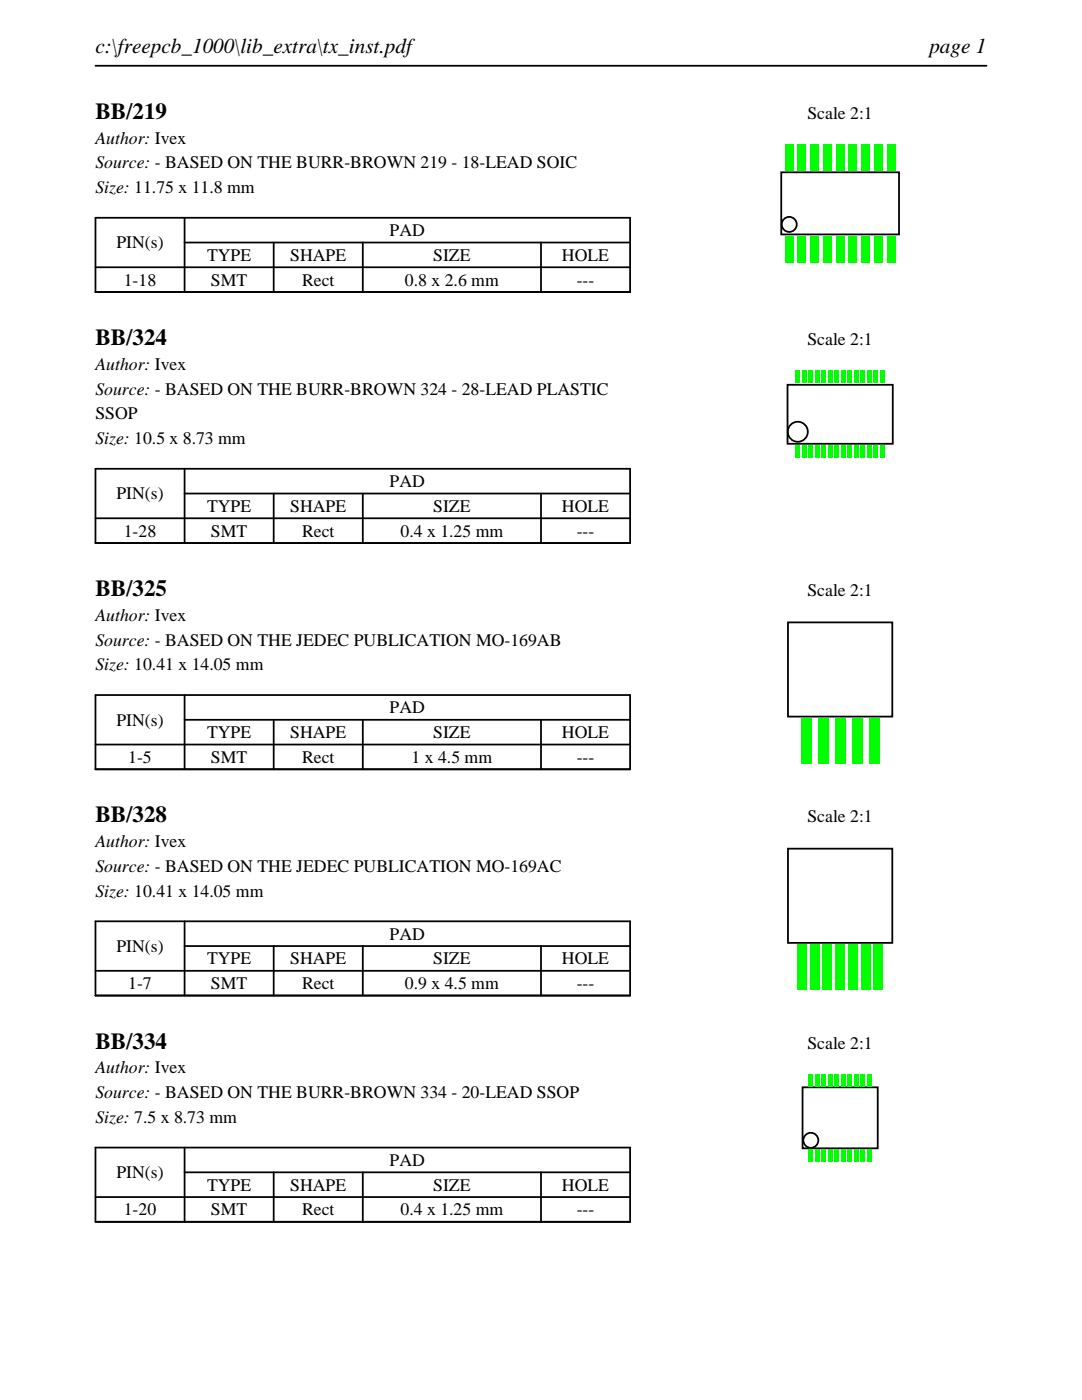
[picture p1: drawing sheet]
<svg xmlns="http://www.w3.org/2000/svg" width="216mm" height="279mm" viewBox="0 0 216 279" stroke-linecap="round" stroke-linejoin="round" font-family="sans-serif">
<path d="M19 13.1h177.8M19 43.5h106.7v14.8h-106.7zM19 53.3h106.7M36.8 48.4h88.9M36.8 43.5v14.8M54.6 48.4v9.9M72.4 48.4v9.9M107.9 48.4v9.9" fill="none" stroke="#000" stroke-width=".35"/>
<g fill="none" stroke="#000" stroke-width=".36">
<path d="M155.9 34.4h23.5v12.4h-23.5z"/>
<circle cx="157.5" cy="44.8" r="1.5"/>
</g>
<g fill="#0f0">
<path d="M156.7 47.2h1.6v5.2h-1.6z"/>
<path d="M159.2 47.2h1.6v5.2h-1.6z"/>
<path d="M161.8 47.2h1.6v5.2h-1.6z"/>
<path d="M164.3 47.2h1.6v5.2h-1.6z"/>
<path d="M166.8 47.2h1.6v5.2h-1.6z"/>
<path d="M169.4 47.2h1.6v5.2h-1.6z"/>
<path d="M171.9 47.2h1.6v5.2h-1.6z"/>
<path d="M174.5 47.2h1.6v5.2h-1.6z"/>
<path d="M177 47.2h1.6v5.2h-1.6z"/>
<path d="M177 28.8h1.6v5.2h-1.6z"/>
<path d="M174.5 28.8h1.6v5.2h-1.6z"/>
<path d="M171.9 28.8h1.6v5.2h-1.6z"/>
<path d="M169.4 28.8h1.6v5.2h-1.6z"/>
<path d="M166.8 28.8h1.6v5.2h-1.6z"/>
<path d="M164.3 28.8h1.6v5.2h-1.6z"/>
<path d="M161.8 28.8h1.6v5.2h-1.6z"/>
<path d="M159.2 28.8h1.6v5.2h-1.6z"/>
<path d="M156.7 28.8h1.6v5.2h-1.6z"/>
</g>
<path d="M19 93.6h106.7v14.8h-106.7zM36.8 98.5h88.9M36.8 93.6v14.8M54.6 98.5v9.9M72.4 98.5v9.9M107.9 98.5v9.9M19 103.4h106.7" fill="none" stroke="#000" stroke-width=".35"/>
<g fill="none" stroke="#000" stroke-width=".36">
<path d="M157.1 76.8h21v11.8h-21z"/>
<circle cx="159.2" cy="86.2" r="2"/>
</g>
<g fill="#0f0">
<path d="M158.8 88.9h.8v2.5h-.8z"/>
<path d="M160.1 88.9h.8v2.5h-.8z"/>
<path d="M161.4 88.9h.8v2.5h-.8z"/>
<path d="M162.7 88.9h.8v2.5h-.8z"/>
<path d="M164 88.9h.8v2.5h-.8z"/>
<path d="M165.3 88.9h.8v2.5h-.8z"/>
<path d="M166.6 88.9h.8v2.5h-.8z"/>
<path d="M167.9 88.9h.8v2.5h-.8z"/>
<path d="M169.2 88.9h.8v2.5h-.8z"/>
<path d="M170.5 88.9h.8v2.5h-.8z"/>
<path d="M171.8 88.9h.8v2.5h-.8z"/>
<path d="M173.1 88.9h.8v2.5h-.8z"/>
<path d="M174.4 88.9h.8v2.5h-.8z"/>
<path d="M175.7 88.9h.8v2.5h-.8z"/>
<path d="M175.7 73.9h.8v2.5h-.8z"/>
<path d="M174.4 73.9h.8v2.5h-.8z"/>
<path d="M173.1 73.9h.8v2.5h-.8z"/>
<path d="M171.8 73.9h.8v2.5h-.8z"/>
<path d="M170.5 73.9h.8v2.5h-.8z"/>
<path d="M169.2 73.9h.8v2.5h-.8z"/>
<path d="M167.9 73.9h.8v2.5h-.8z"/>
<path d="M166.6 73.9h.8v2.5h-.8z"/>
<path d="M165.3 73.9h.8v2.5h-.8z"/>
<path d="M164 73.9h.8v2.5h-.8z"/>
<path d="M162.7 73.9h.8v2.5h-.8z"/>
<path d="M161.4 73.9h.8v2.5h-.8z"/>
<path d="M160.1 73.9h.8v2.5h-.8z"/>
<path d="M158.8 73.9h.8v2.5h-.8z"/>
</g>
<path d="M19 138.7h106.7v14.8h-106.7zM36.8 138.7v14.8M19 148.6h106.7M36.8 143.7h88.9M54.6 143.7v9.8M72.4 143.7v9.8M107.9 143.7v9.8" fill="none" stroke="#000" stroke-width=".35"/>
<path d="M157.2 124.2h20.9v18.8h-20.9z" fill="none" stroke="#000" stroke-width=".36"/>
<g fill="#0f0">
<path d="M159.8 143.3h2v9h-2z"/>
<path d="M163.2 143.3h2v9h-2z"/>
<path d="M166.6 143.3h2v9h-2z"/>
<path d="M170 143.3h2v9h-2z"/>
<path d="M173.4 143.3h2v9h-2z"/>
</g>
<path d="M19 183.9h106.7v14.8h-106.7zM19 193.7h106.7M36.8 188.8h88.9M36.8 183.9v14.8M54.6 188.8v9.9M72.4 188.8v9.9M107.9 188.8v9.9" fill="none" stroke="#000" stroke-width=".35"/>
<path d="M157.2 169.4h20.9v18.8h-20.9z" fill="none" stroke="#000" stroke-width=".36"/>
<g fill="#0f0">
<path d="M159.1 188.5h1.8v9h-1.8z"/>
<path d="M161.7 188.5h1.8v9h-1.8z"/>
<path d="M164.2 188.5h1.8v9h-1.8z"/>
<path d="M166.7 188.5h1.8v9h-1.8z"/>
<path d="M169.3 188.5h1.8v9h-1.8z"/>
<path d="M171.8 188.5h1.8v9h-1.8z"/>
<path d="M174.4 188.5h1.8v9h-1.8z"/>
</g>
<path d="M19 229h106.7v14.8h-106.7zM19 238.9h106.7M36.8 234h88.9M36.8 229v14.8M54.6 234v9.8M72.4 234v9.8M107.9 234v9.8" fill="none" stroke="#000" stroke-width=".35"/>
<g fill="none" stroke="#000" stroke-width=".36">
<path d="M160.1 217h15v12.2h-15z"/>
<circle cx="161.8" cy="227.6" r="1.5"/>
</g>
<g fill="#0f0">
<path d="M161.4 229.3h.8v2.5h-.8z"/>
<path d="M162.7 229.3h.8v2.5h-.8z"/>
<path d="M164 229.3h.8v2.5h-.8z"/>
<path d="M165.3 229.3h.8v2.5h-.8z"/>
<path d="M166.6 229.3h.8v2.5h-.8z"/>
<path d="M167.9 229.3h.8v2.5h-.8z"/>
<path d="M169.2 229.3h.8v2.5h-.8z"/>
<path d="M170.5 229.3h.8v2.5h-.8z"/>
<path d="M171.8 229.3h.8v2.5h-.8z"/>
<path d="M173.1 229.3h.8v2.5h-.8z"/>
<path d="M173.1 214.3h.8v2.5h-.8z"/>
<path d="M171.8 214.3h.8v2.5h-.8z"/>
<path d="M170.5 214.3h.8v2.5h-.8z"/>
<path d="M169.2 214.3h.8v2.5h-.8z"/>
<path d="M167.9 214.3h.8v2.5h-.8z"/>
<path d="M166.6 214.3h.8v2.5h-.8z"/>
<path d="M165.3 214.3h.8v2.5h-.8z"/>
<path d="M164 214.3h.8v2.5h-.8z"/>
<path d="M162.7 214.3h.8v2.5h-.8z"/>
<path d="M161.4 214.3h.8v2.5h-.8z"/>
</g>
<g font-size="4.6">
<text x="19" y="23.7">BB/219</text>
<text x="19" y="68.9">BB/324</text>
<text x="19" y="119">BB/325</text>
<text x="19" y="164.1">BB/328</text>
<text x="19" y="209.3">BB/334</text>
</g>
<g font-size="4.2">
<text x="19" y="10.6">c:\freepcb_1000\lib_extra\tx_inst.pdf</text>
<text x="185.4" y="10.6">page 1</text>
</g>
<g font-size="3.5">
<text x="161.1" y="23.7">Scale 2:1</text>
<text x="19" y="28.6">Author: Ivex</text>
<text x="19" y="33.6">Source: - BASED ON THE BURR-BROWN 219 - 18-LEAD SOIC</text>
<text x="19" y="38.5">Size: 11.75 x 11.8 mm</text>
<text x="77.8" y="47.1">PAD</text>
<text x="23.2" y="49.6">PIN(s)</text>
<text x="41.3" y="52.1">TYPE</text>
<text x="57.9" y="52.1">SHAPE</text>
<text x="86.4" y="52.1">SIZE</text>
<text x="112.1" y="52.1">HOLE</text>
<text x="24.7" y="57">1-18</text>
<text x="42.1" y="57">SMT</text>
<text x="60.3" y="57">Rect</text>
<text x="80.8" y="57">0.8 x 2.6 mm</text>
<text x="115.1" y="57">---</text>
<text x="161.1" y="68.9">Scale 2:1</text>
<text x="19" y="73.8">Author: Ivex</text>
<text x="19" y="78.7">Source: - BASED ON THE BURR-BROWN 324 - 28-LEAD PLASTIC</text>
<text x="19" y="83.7">SSOP</text>
<text x="19" y="88.6">Size: 10.5 x 8.73 mm</text>
<text x="23.2" y="99.7">PIN(s)</text>
<text x="77.8" y="97.2">PAD</text>
<text x="24.7" y="107.1">1-28</text>
<text x="41.3" y="102.2">TYPE</text>
<text x="42.1" y="107.1">SMT</text>
<text x="57.9" y="102.2">SHAPE</text>
<text x="60.3" y="107.1">Rect</text>
<text x="79.9" y="107.1">0.4 x 1.25 mm</text>
<text x="86.4" y="102.2">SIZE</text>
<text x="112.1" y="102.2">HOLE</text>
<text x="115.1" y="107.1">---</text>
<text x="161.1" y="119">Scale 2:1</text>
<text x="19" y="123.9">Author: Ivex</text>
<text x="19" y="128.8">Source: - BASED ON THE JEDEC PUBLICATION MO-169AB</text>
<text x="19" y="133.8">Size: 10.41 x 14.05 mm</text>
<text x="77.8" y="142.4">PAD</text>
<text x="23.2" y="144.8">PIN(s)</text>
<text x="41.3" y="147.3">TYPE</text>
<text x="57.9" y="147.3">SHAPE</text>
<text x="86.4" y="147.3">SIZE</text>
<text x="112.1" y="147.3">HOLE</text>
<text x="25.6" y="152.3">1-5</text>
<text x="42.1" y="152.3">SMT</text>
<text x="60.3" y="152.3">Rect</text>
<text x="82.1" y="152.3">1 x 4.5 mm</text>
<text x="115.1" y="152.3">---</text>
<text x="161.1" y="164.1">Scale 2:1</text>
<text x="19" y="169.1">Author: Ivex</text>
<text x="19" y="174">Source: - BASED ON THE JEDEC PUBLICATION MO-169AC</text>
<text x="19" y="178.9">Size: 10.41 x 14.05 mm</text>
<text x="23.2" y="190">PIN(s)</text>
<text x="77.8" y="187.5">PAD</text>
<text x="25.6" y="197.4">1-7</text>
<text x="41.3" y="192.5">TYPE</text>
<text x="42.1" y="197.4">SMT</text>
<text x="57.9" y="192.5">SHAPE</text>
<text x="60.3" y="197.4">Rect</text>
<text x="80.8" y="197.4">0.9 x 4.5 mm</text>
<text x="86.4" y="192.5">SIZE</text>
<text x="112.1" y="192.5">HOLE</text>
<text x="115.1" y="197.4">---</text>
<text x="161.1" y="209.3">Scale 2:1</text>
<text x="19" y="214.2">Author: Ivex</text>
<text x="19" y="219.1">Source: - BASED ON THE BURR-BROWN 334 - 20-LEAD SSOP</text>
<text x="19" y="224.1">Size: 7.5 x 8.73 mm</text>
<text x="77.8" y="232.7">PAD</text>
<text x="23.2" y="235.1">PIN(s)</text>
<text x="41.3" y="237.6">TYPE</text>
<text x="57.9" y="237.6">SHAPE</text>
<text x="86.4" y="237.6">SIZE</text>
<text x="112.1" y="237.6">HOLE</text>
<text x="24.7" y="242.6">1-20</text>
<text x="42.1" y="242.6">SMT</text>
<text x="60.3" y="242.6">Rect</text>
<text x="79.9" y="242.6">0.4 x 1.25 mm</text>
<text x="115.1" y="242.6">---</text>
</g>
</svg>
